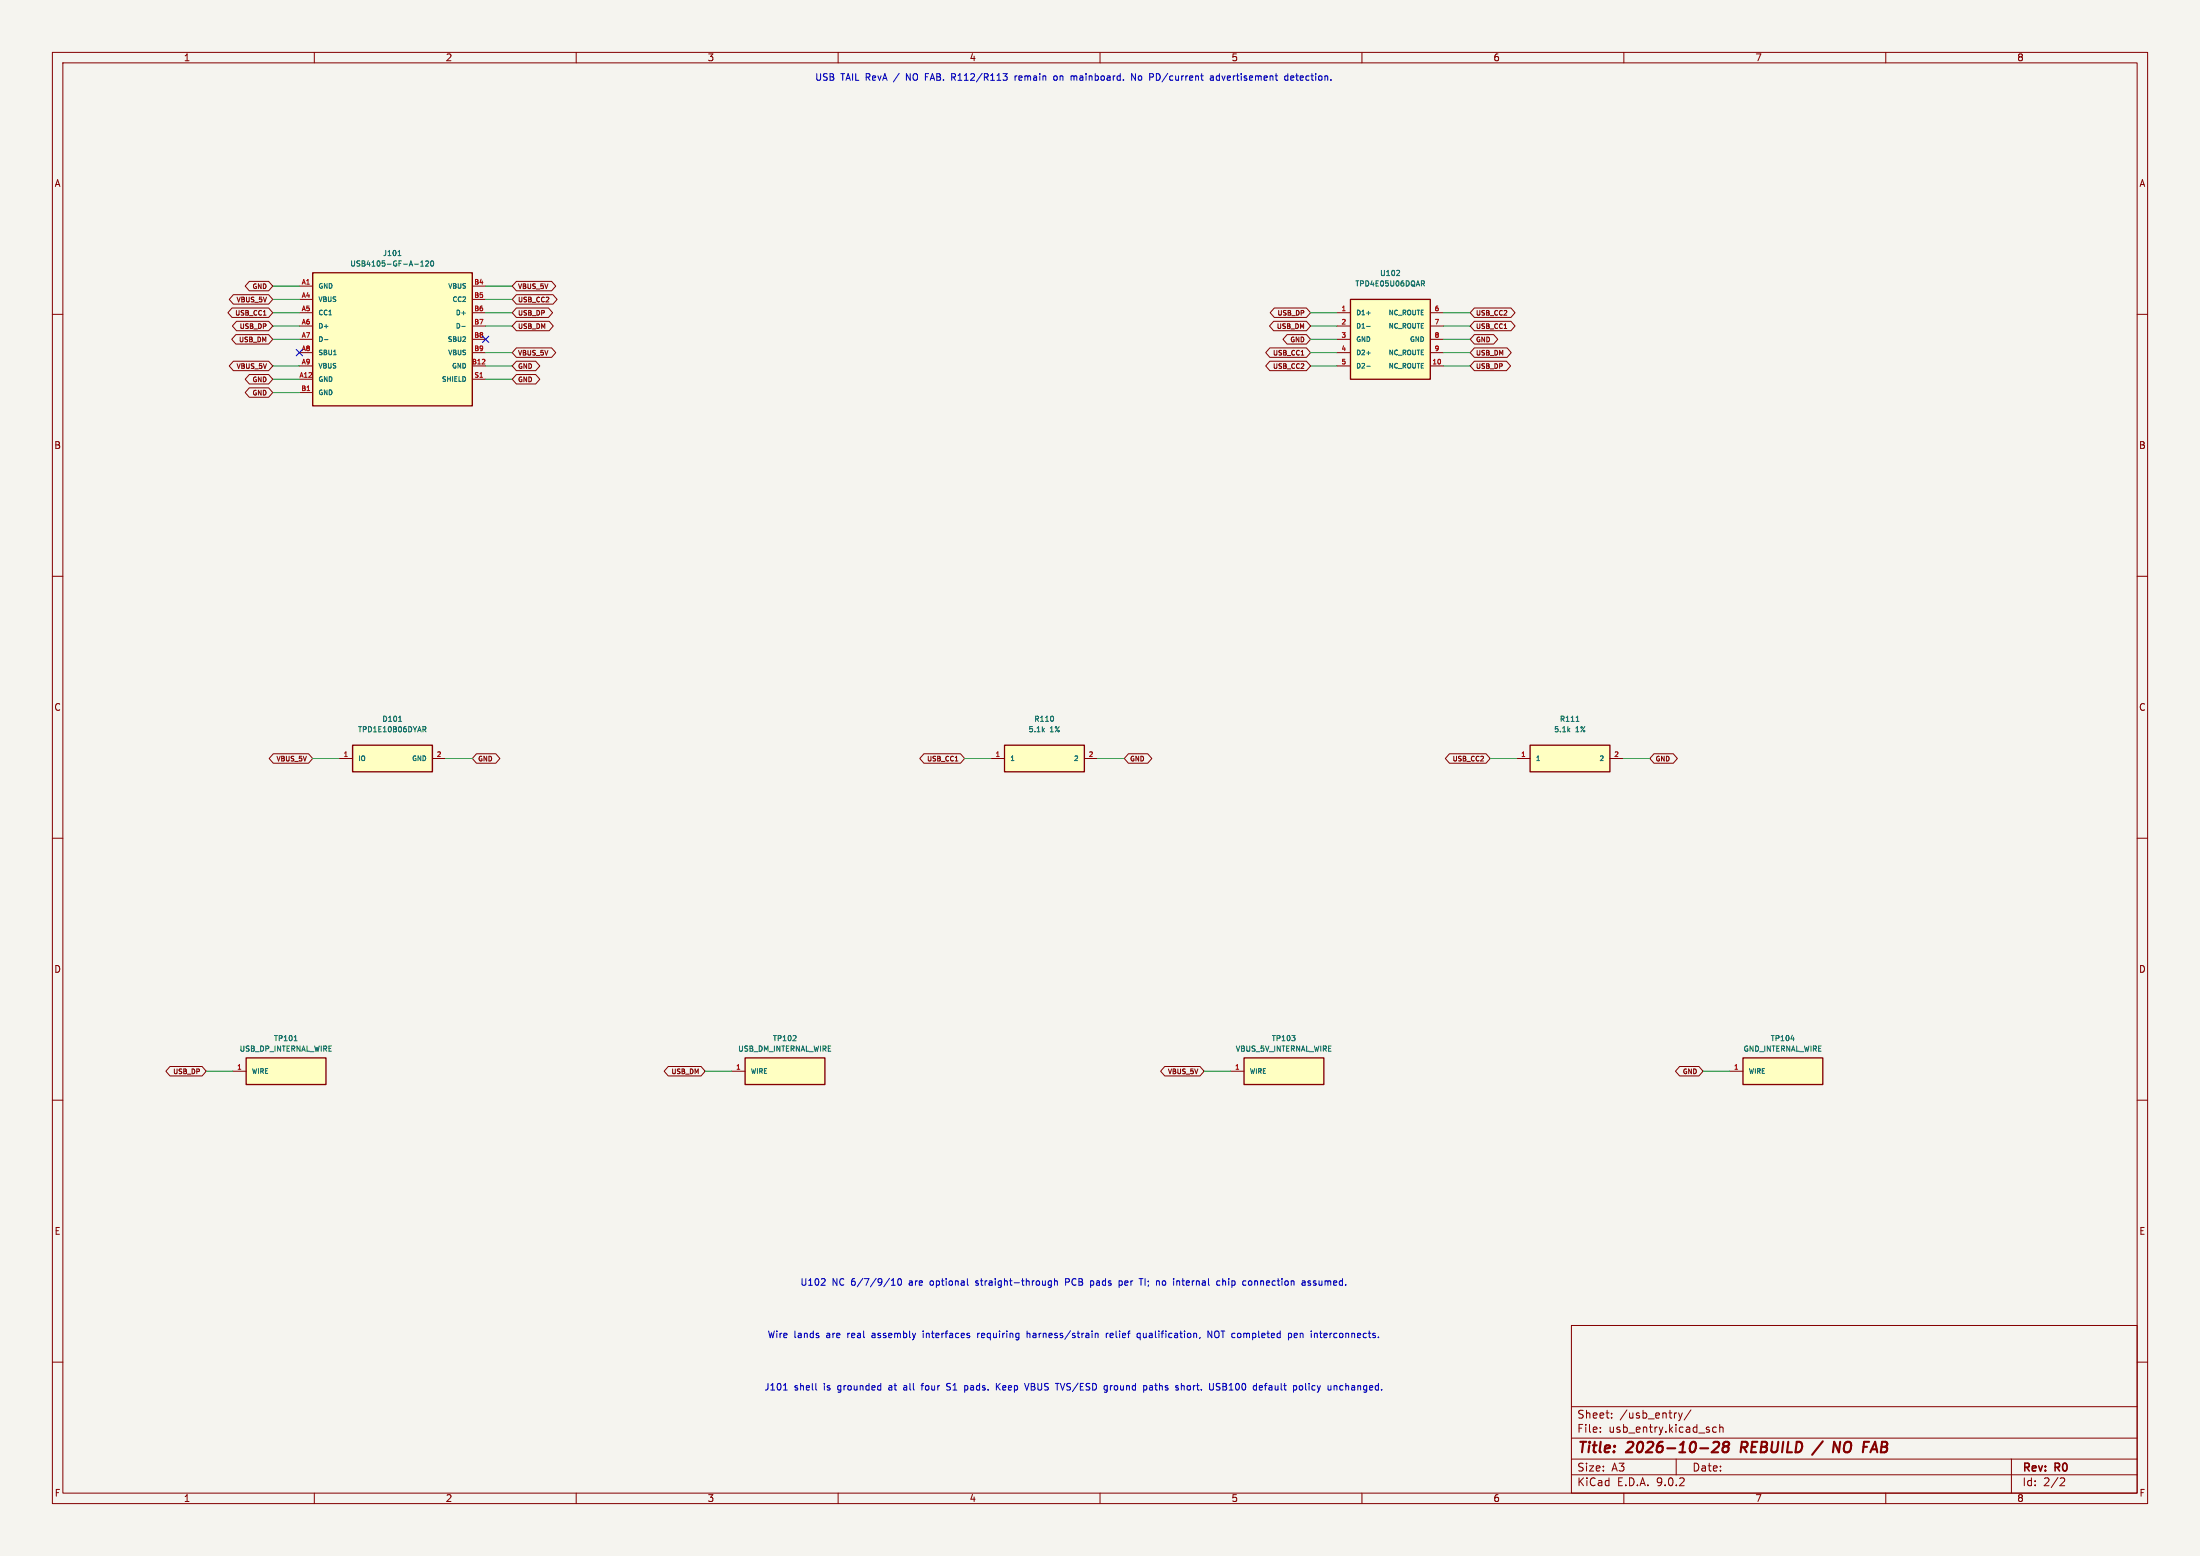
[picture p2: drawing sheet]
(kicad_sch (version 20250114) (generator "eeschema") (paper "A3") (title_block (title "2026-10-28 REBUILD / NO FAB") (rev "R0")) (lib_symbols (symbol "Pen:TPD4E05U06DQAR" (pin_names (offset 1.016)) (in_bom yes) (on_board yes)
(property "Reference" "U" (at 0 10.620000000000001 0) (effects (font (size 1 1))))
(property "Value" "TPD4E05U06DQAR" (at 0 9.120000000000001 0) (effects (font (size 1 1))))
(symbol "TPD4E05U06DQAR_0_1" (rectangle (start -7.62 7.62) (end 7.62 -7.62) (stroke (width 0.254) (type default)) (fill (type background))))
(symbol "TPD4E05U06DQAR_1_1" (pin passive line (at -10.16 5.08 0) (length 2.54) (name "D1+" (effects (font (size 0.9 0.9)))) (number "1" (effects (font (size 0.9 0.9)))))(pin passive line (at -10.16 2.54 0) (length 2.54) (name "D1-" (effects (font (size 0.9 0.9)))) (number "2" (effects (font (size 0.9 0.9)))))(pin passive line (at -10.16 0.0 0) (length 2.54) (name "GND" (effects (font (size 0.9 0.9)))) (number "3" (effects (font (size 0.9 0.9)))))(pin passive line (at -10.16 -2.54 0) (length 2.54) (name "D2+" (effects (font (size 0.9 0.9)))) (number "4" (effects (font (size 0.9 0.9)))))(pin passive line (at -10.16 -5.08 0) (length 2.54) (name "D2-" (effects (font (size 0.9 0.9)))) (number "5" (effects (font (size 0.9 0.9)))))(pin passive line (at 10.16 5.08 180) (length 2.54) (name "NC_ROUTE" (effects (font (size 0.9 0.9)))) (number "6" (effects (font (size 0.9 0.9)))))(pin passive line (at 10.16 2.54 180) (length 2.54) (name "NC_ROUTE" (effects (font (size 0.9 0.9)))) (number "7" (effects (font (size 0.9 0.9)))))(pin passive line (at 10.16 0.0 180) (length 2.54) (name "GND" (effects (font (size 0.9 0.9)))) (number "8" (effects (font (size 0.9 0.9)))))(pin passive line (at 10.16 -2.54 180) (length 2.54) (name "NC_ROUTE" (effects (font (size 0.9 0.9)))) (number "9" (effects (font (size 0.9 0.9)))))(pin passive line (at 10.16 -5.08 180) (length 2.54) (name "NC_ROUTE" (effects (font (size 0.9 0.9)))) (number "10" (effects (font (size 0.9 0.9)))))))(symbol "Pen:WIRE_LAND" (pin_names (offset 1.016)) (in_bom yes) (on_board yes)
(property "Reference" "U" (at 0 5.54 0) (effects (font (size 1 1))))
(property "Value" "WIRE_LAND" (at 0 4.04 0) (effects (font (size 1 1))))
(symbol "WIRE_LAND_0_1" (rectangle (start -7.62 2.54) (end 7.62 -2.54) (stroke (width 0.254) (type default)) (fill (type background))))
(symbol "WIRE_LAND_1_1" (pin passive line (at -10.16 0.0 0) (length 2.54) (name "WIRE" (effects (font (size 0.9 0.9)))) (number "1" (effects (font (size 0.9 0.9)))))))(symbol "Pen:R" (pin_names (offset 1.016)) (in_bom yes) (on_board yes)
(property "Reference" "U" (at 0 5.54 0) (effects (font (size 1 1))))
(property "Value" "R" (at 0 4.04 0) (effects (font (size 1 1))))
(symbol "R_0_1" (rectangle (start -7.62 2.54) (end 7.62 -2.54) (stroke (width 0.254) (type default)) (fill (type background))))
(symbol "R_1_1" (pin passive line (at -10.16 0.0 0) (length 2.54) (name "1" (effects (font (size 0.9 0.9)))) (number "1" (effects (font (size 0.9 0.9)))))(pin passive line (at 10.16 0.0 180) (length 2.54) (name "2" (effects (font (size 0.9 0.9)))) (number "2" (effects (font (size 0.9 0.9)))))))(symbol "Pen:TPD1E10B06DYAR" (pin_names (offset 1.016)) (in_bom yes) (on_board yes)
(property "Reference" "U" (at 0 5.54 0) (effects (font (size 1 1))))
(property "Value" "TPD1E10B06DYAR" (at 0 4.04 0) (effects (font (size 1 1))))
(symbol "TPD1E10B06DYAR_0_1" (rectangle (start -7.62 2.54) (end 7.62 -2.54) (stroke (width 0.254) (type default)) (fill (type background))))
(symbol "TPD1E10B06DYAR_1_1" (pin passive line (at -10.16 0.0 0) (length 2.54) (name "IO" (effects (font (size 0.9 0.9)))) (number "1" (effects (font (size 0.9 0.9)))))(pin passive line (at 10.16 0.0 180) (length 2.54) (name "GND" (effects (font (size 0.9 0.9)))) (number "2" (effects (font (size 0.9 0.9)))))))(symbol "Pen:USB4105_GF_A" (pin_names (offset 1.016)) (in_bom yes) (on_board yes)
(property "Reference" "U" (at 0 15.7 0) (effects (font (size 1 1))))
(property "Value" "USB4105_GF_A" (at 0 14.2 0) (effects (font (size 1 1))))
(symbol "USB4105_GF_A_0_1" (rectangle (start -15.24 12.7) (end 15.24 -12.7) (stroke (width 0.254) (type default)) (fill (type background))))
(symbol "USB4105_GF_A_1_1" (pin passive line (at -17.78 10.16 0) (length 2.54) (name "GND" (effects (font (size 0.9 0.9)))) (number "A1" (effects (font (size 0.9 0.9)))))(pin passive line (at -17.78 7.62 0) (length 2.54) (name "VBUS" (effects (font (size 0.9 0.9)))) (number "A4" (effects (font (size 0.9 0.9)))))(pin passive line (at -17.78 5.08 0) (length 2.54) (name "CC1" (effects (font (size 0.9 0.9)))) (number "A5" (effects (font (size 0.9 0.9)))))(pin passive line (at -17.78 2.54 0) (length 2.54) (name "D+" (effects (font (size 0.9 0.9)))) (number "A6" (effects (font (size 0.9 0.9)))))(pin passive line (at -17.78 0.0 0) (length 2.54) (name "D-" (effects (font (size 0.9 0.9)))) (number "A7" (effects (font (size 0.9 0.9)))))(pin passive line (at -17.78 -2.539999999999999 0) (length 2.54) (name "SBU1" (effects (font (size 0.9 0.9)))) (number "A8" (effects (font (size 0.9 0.9)))))(pin passive line (at -17.78 -5.08 0) (length 2.54) (name "VBUS" (effects (font (size 0.9 0.9)))) (number "A9" (effects (font (size 0.9 0.9)))))(pin passive line (at -17.78 -7.620000000000001 0) (length 2.54) (name "GND" (effects (font (size 0.9 0.9)))) (number "A12" (effects (font (size 0.9 0.9)))))(pin passive line (at -17.78 -10.16 0) (length 2.54) (name "GND" (effects (font (size 0.9 0.9)))) (number "B1" (effects (font (size 0.9 0.9)))))(pin passive line (at 17.78 10.16 180) (length 2.54) (name "VBUS" (effects (font (size 0.9 0.9)))) (number "B4" (effects (font (size 0.9 0.9)))))(pin passive line (at 17.78 7.62 180) (length 2.54) (name "CC2" (effects (font (size 0.9 0.9)))) (number "B5" (effects (font (size 0.9 0.9)))))(pin passive line (at 17.78 5.08 180) (length 2.54) (name "D+" (effects (font (size 0.9 0.9)))) (number "B6" (effects (font (size 0.9 0.9)))))(pin passive line (at 17.78 2.54 180) (length 2.54) (name "D-" (effects (font (size 0.9 0.9)))) (number "B7" (effects (font (size 0.9 0.9)))))(pin passive line (at 17.78 0.0 180) (length 2.54) (name "SBU2" (effects (font (size 0.9 0.9)))) (number "B8" (effects (font (size 0.9 0.9)))))(pin passive line (at 17.78 -2.539999999999999 180) (length 2.54) (name "VBUS" (effects (font (size 0.9 0.9)))) (number "B9" (effects (font (size 0.9 0.9)))))(pin passive line (at 17.78 -5.08 180) (length 2.54) (name "GND" (effects (font (size 0.9 0.9)))) (number "B12" (effects (font (size 0.9 0.9)))))(pin passive line (at 17.78 -7.620000000000001 180) (length 2.54) (name "SHIELD" (effects (font (size 0.9 0.9)))) (number "S1" (effects (font (size 0.9 0.9))))))))(text "USB TAIL RevA / NO FAB. R112/R113 remain on mainboard. No PD/current advertisement detection." (at 205 15 0) (effects (font (size 1.27 1.27))))(wire (pts (xy 57.150000000000006 54.61) (xy 52.07000000000001 54.61)) (stroke (width 0) (type default)))(global_label "GND" (shape bidirectional) (at 52.07000000000001 54.61 180) (effects (font (size 0.9 0.9)) (justify right)) (property "Intersheetrefs" "${INTERSHEET_REFS}" (at 52.07000000000001 54.61 0) (effects (font (size 1 1)) hide)))(wire (pts (xy 57.150000000000006 57.15) (xy 52.07000000000001 57.15)) (stroke (width 0) (type default)))(global_label "VBUS_5V" (shape bidirectional) (at 52.07000000000001 57.15 180) (effects (font (size 0.9 0.9)) (justify right)) (property "Intersheetrefs" "${INTERSHEET_REFS}" (at 52.07000000000001 57.15 0) (effects (font (size 1 1)) hide)))(wire (pts (xy 57.150000000000006 59.69) (xy 52.07000000000001 59.69)) (stroke (width 0) (type default)))(global_label "USB_CC1" (shape bidirectional) (at 52.07000000000001 59.69 180) (effects (font (size 0.9 0.9)) (justify right)) (property "Intersheetrefs" "${INTERSHEET_REFS}" (at 52.07000000000001 59.69 0) (effects (font (size 1 1)) hide)))(wire (pts (xy 57.150000000000006 62.23) (xy 52.07000000000001 62.23)) (stroke (width 0) (type default)))(global_label "USB_DP" (shape bidirectional) (at 52.07000000000001 62.23 180) (effects (font (size 0.9 0.9)) (justify right)) (property "Intersheetrefs" "${INTERSHEET_REFS}" (at 52.07000000000001 62.23 0) (effects (font (size 1 1)) hide)))(wire (pts (xy 57.150000000000006 64.77) (xy 52.07000000000001 64.77)) (stroke (width 0) (type default)))(global_label "USB_DM" (shape bidirectional) (at 52.07000000000001 64.77 180) (effects (font (size 0.9 0.9)) (justify right)) (property "Intersheetrefs" "${INTERSHEET_REFS}" (at 52.07000000000001 64.77 0) (effects (font (size 1 1)) hide)))(no_connect (at 57.150000000000006 67.31))(wire (pts (xy 57.150000000000006 69.85) (xy 52.07000000000001 69.85)) (stroke (width 0) (type default)))(global_label "VBUS_5V" (shape bidirectional) (at 52.07000000000001 69.85 180) (effects (font (size 0.9 0.9)) (justify right)) (property "Intersheetrefs" "${INTERSHEET_REFS}" (at 52.07000000000001 69.85 0) (effects (font (size 1 1)) hide)))(wire (pts (xy 57.150000000000006 72.39) (xy 52.07000000000001 72.39)) (stroke (width 0) (type default)))(global_label "GND" (shape bidirectional) (at 52.07000000000001 72.39 180) (effects (font (size 0.9 0.9)) (justify right)) (property "Intersheetrefs" "${INTERSHEET_REFS}" (at 52.07000000000001 72.39 0) (effects (font (size 1 1)) hide)))(wire (pts (xy 57.150000000000006 74.92999999999999) (xy 52.07000000000001 74.92999999999999)) (stroke (width 0) (type default)))(global_label "GND" (shape bidirectional) (at 52.07000000000001 74.92999999999999 180) (effects (font (size 0.9 0.9)) (justify right)) (property "Intersheetrefs" "${INTERSHEET_REFS}" (at 52.07000000000001 74.92999999999999 0) (effects (font (size 1 1)) hide)))(wire (pts (xy 92.71000000000001 54.61) (xy 97.79 54.61)) (stroke (width 0) (type default)))(global_label "VBUS_5V" (shape bidirectional) (at 97.79 54.61 0) (effects (font (size 0.9 0.9)) (justify left)) (property "Intersheetrefs" "${INTERSHEET_REFS}" (at 97.79 54.61 0) (effects (font (size 1 1)) hide)))(wire (pts (xy 92.71000000000001 57.15) (xy 97.79 57.15)) (stroke (width 0) (type default)))(global_label "USB_CC2" (shape bidirectional) (at 97.79 57.15 0) (effects (font (size 0.9 0.9)) (justify left)) (property "Intersheetrefs" "${INTERSHEET_REFS}" (at 97.79 57.15 0) (effects (font (size 1 1)) hide)))(wire (pts (xy 92.71000000000001 59.69) (xy 97.79 59.69)) (stroke (width 0) (type default)))(global_label "USB_DP" (shape bidirectional) (at 97.79 59.69 0) (effects (font (size 0.9 0.9)) (justify left)) (property "Intersheetrefs" "${INTERSHEET_REFS}" (at 97.79 59.69 0) (effects (font (size 1 1)) hide)))(wire (pts (xy 92.71000000000001 62.23) (xy 97.79 62.23)) (stroke (width 0) (type default)))(global_label "USB_DM" (shape bidirectional) (at 97.79 62.23 0) (effects (font (size 0.9 0.9)) (justify left)) (property "Intersheetrefs" "${INTERSHEET_REFS}" (at 97.79 62.23 0) (effects (font (size 1 1)) hide)))(no_connect (at 92.71000000000001 64.77))(wire (pts (xy 92.71000000000001 67.31) (xy 97.79 67.31)) (stroke (width 0) (type default)))(global_label "VBUS_5V" (shape bidirectional) (at 97.79 67.31 0) (effects (font (size 0.9 0.9)) (justify left)) (property "Intersheetrefs" "${INTERSHEET_REFS}" (at 97.79 67.31 0) (effects (font (size 1 1)) hide)))(wire (pts (xy 92.71000000000001 69.85) (xy 97.79 69.85)) (stroke (width 0) (type default)))(global_label "GND" (shape bidirectional) (at 97.79 69.85 0) (effects (font (size 0.9 0.9)) (justify left)) (property "Intersheetrefs" "${INTERSHEET_REFS}" (at 97.79 69.85 0) (effects (font (size 1 1)) hide)))(wire (pts (xy 92.71000000000001 72.39) (xy 97.79 72.39)) (stroke (width 0) (type default)))(global_label "GND" (shape bidirectional) (at 97.79 72.39 0) (effects (font (size 0.9 0.9)) (justify left)) (property "Intersheetrefs" "${INTERSHEET_REFS}" (at 97.79 72.39 0) (effects (font (size 1 1)) hide)))(symbol (lib_id "Pen:USB4105_GF_A") (at 74.93 64.77 0) (unit 1) (in_bom yes) (on_board yes) (dnp no)(property "Reference" "J101" (at 74.93 48.339999999999996 0) (effects (font (size 1 1))))(property "Value" "USB4105-GF-A-120" (at 74.93 50.339999999999996 0) (effects (font (size 1 1))))(property "Footprint" "Connector_USB:USB_C_Receptacle_GCT_USB4105-xx-A_16P_TopMnt_Horizontal" (at 74.93 64.77 0) (effects (font (size 1 1)) hide))(pin "A1")(pin "A4")(pin "A5")(pin "A6")(pin "A7")(pin "A8")(pin "A9")(pin "A12")(pin "B1")(pin "B4")(pin "B5")(pin "B6")(pin "B7")(pin "B8")(pin "B9")(pin "B12")(pin "S1") )(wire (pts (xy 255.27 59.69) (xy 250.19 59.69)) (stroke (width 0) (type default)))(global_label "USB_DP" (shape bidirectional) (at 250.19 59.69 180) (effects (font (size 0.9 0.9)) (justify right)) (property "Intersheetrefs" "${INTERSHEET_REFS}" (at 250.19 59.69 0) (effects (font (size 1 1)) hide)))(wire (pts (xy 255.27 62.23) (xy 250.19 62.23)) (stroke (width 0) (type default)))(global_label "USB_DM" (shape bidirectional) (at 250.19 62.23 180) (effects (font (size 0.9 0.9)) (justify right)) (property "Intersheetrefs" "${INTERSHEET_REFS}" (at 250.19 62.23 0) (effects (font (size 1 1)) hide)))(wire (pts (xy 255.27 64.77) (xy 250.19 64.77)) (stroke (width 0) (type default)))(global_label "GND" (shape bidirectional) (at 250.19 64.77 180) (effects (font (size 0.9 0.9)) (justify right)) (property "Intersheetrefs" "${INTERSHEET_REFS}" (at 250.19 64.77 0) (effects (font (size 1 1)) hide)))(wire (pts (xy 255.27 67.31) (xy 250.19 67.31)) (stroke (width 0) (type default)))(global_label "USB_CC1" (shape bidirectional) (at 250.19 67.31 180) (effects (font (size 0.9 0.9)) (justify right)) (property "Intersheetrefs" "${INTERSHEET_REFS}" (at 250.19 67.31 0) (effects (font (size 1 1)) hide)))(wire (pts (xy 255.27 69.85) (xy 250.19 69.85)) (stroke (width 0) (type default)))(global_label "USB_CC2" (shape bidirectional) (at 250.19 69.85 180) (effects (font (size 0.9 0.9)) (justify right)) (property "Intersheetrefs" "${INTERSHEET_REFS}" (at 250.19 69.85 0) (effects (font (size 1 1)) hide)))(wire (pts (xy 275.59000000000003 59.69) (xy 280.67 59.69)) (stroke (width 0) (type default)))(global_label "USB_CC2" (shape bidirectional) (at 280.67 59.69 0) (effects (font (size 0.9 0.9)) (justify left)) (property "Intersheetrefs" "${INTERSHEET_REFS}" (at 280.67 59.69 0) (effects (font (size 1 1)) hide)))(wire (pts (xy 275.59000000000003 62.23) (xy 280.67 62.23)) (stroke (width 0) (type default)))(global_label "USB_CC1" (shape bidirectional) (at 280.67 62.23 0) (effects (font (size 0.9 0.9)) (justify left)) (property "Intersheetrefs" "${INTERSHEET_REFS}" (at 280.67 62.23 0) (effects (font (size 1 1)) hide)))(wire (pts (xy 275.59000000000003 64.77) (xy 280.67 64.77)) (stroke (width 0) (type default)))(global_label "GND" (shape bidirectional) (at 280.67 64.77 0) (effects (font (size 0.9 0.9)) (justify left)) (property "Intersheetrefs" "${INTERSHEET_REFS}" (at 280.67 64.77 0) (effects (font (size 1 1)) hide)))(wire (pts (xy 275.59000000000003 67.31) (xy 280.67 67.31)) (stroke (width 0) (type default)))(global_label "USB_DM" (shape bidirectional) (at 280.67 67.31 0) (effects (font (size 0.9 0.9)) (justify left)) (property "Intersheetrefs" "${INTERSHEET_REFS}" (at 280.67 67.31 0) (effects (font (size 1 1)) hide)))(wire (pts (xy 275.59000000000003 69.85) (xy 280.67 69.85)) (stroke (width 0) (type default)))(global_label "USB_DP" (shape bidirectional) (at 280.67 69.85 0) (effects (font (size 0.9 0.9)) (justify left)) (property "Intersheetrefs" "${INTERSHEET_REFS}" (at 280.67 69.85 0) (effects (font (size 1 1)) hide)))(symbol (lib_id "Pen:TPD4E05U06DQAR") (at 265.43 64.77 0) (unit 1) (in_bom yes) (on_board yes) (dnp no)(property "Reference" "U102" (at 265.43 52.15 0) (effects (font (size 1 1))))(property "Value" "TPD4E05U06DQAR" (at 265.43 54.15 0) (effects (font (size 1 1))))(property "Footprint" "SmartPen:TI_DQA0010A_USON10_OfficialLandpattern" (at 265.43 64.77 0) (effects (font (size 1 1)) hide))(pin "1")(pin "2")(pin "3")(pin "4")(pin "5")(pin "6")(pin "7")(pin "8")(pin "9")(pin "10") )(wire (pts (xy 64.77000000000001 144.78) (xy 59.69000000000001 144.78)) (stroke (width 0) (type default)))(global_label "VBUS_5V" (shape bidirectional) (at 59.69000000000001 144.78 180) (effects (font (size 0.9 0.9)) (justify right)) (property "Intersheetrefs" "${INTERSHEET_REFS}" (at 59.69000000000001 144.78 0) (effects (font (size 1 1)) hide)))(wire (pts (xy 85.09 144.78) (xy 90.17 144.78)) (stroke (width 0) (type default)))(global_label "GND" (shape bidirectional) (at 90.17 144.78 0) (effects (font (size 0.9 0.9)) (justify left)) (property "Intersheetrefs" "${INTERSHEET_REFS}" (at 90.17 144.78 0) (effects (font (size 1 1)) hide)))(symbol (lib_id "Pen:TPD1E10B06DYAR") (at 74.93 144.78 0) (unit 1) (in_bom yes) (on_board yes) (dnp no)(property "Reference" "D101" (at 74.93 137.24 0) (effects (font (size 1 1))))(property "Value" "TPD1E10B06DYAR" (at 74.93 139.24 0) (effects (font (size 1 1))))(property "Footprint" "SmartPen:TI_DYA0002A_SOD523_OfficialLandpattern" (at 74.93 144.78 0) (effects (font (size 1 1)) hide))(pin "1")(pin "2") )(wire (pts (xy 189.23000000000002 144.78) (xy 184.15 144.78)) (stroke (width 0) (type default)))(global_label "USB_CC1" (shape bidirectional) (at 184.15 144.78 180) (effects (font (size 0.9 0.9)) (justify right)) (property "Intersheetrefs" "${INTERSHEET_REFS}" (at 184.15 144.78 0) (effects (font (size 1 1)) hide)))(wire (pts (xy 209.55 144.78) (xy 214.63000000000002 144.78)) (stroke (width 0) (type default)))(global_label "GND" (shape bidirectional) (at 214.63000000000002 144.78 0) (effects (font (size 0.9 0.9)) (justify left)) (property "Intersheetrefs" "${INTERSHEET_REFS}" (at 214.63000000000002 144.78 0) (effects (font (size 1 1)) hide)))(symbol (lib_id "Pen:R") (at 199.39000000000001 144.78 0) (unit 1) (in_bom yes) (on_board yes) (dnp no)(property "Reference" "R110" (at 199.39000000000001 137.24 0) (effects (font (size 1 1))))(property "Value" "5.1k 1%" (at 199.39000000000001 139.24 0) (effects (font (size 1 1))))(property "Footprint" "Resistor_SMD:R_0603_1608Metric" (at 199.39000000000001 144.78 0) (effects (font (size 1 1)) hide))(pin "1")(pin "2") )(wire (pts (xy 289.56 144.78) (xy 284.48 144.78)) (stroke (width 0) (type default)))(global_label "USB_CC2" (shape bidirectional) (at 284.48 144.78 180) (effects (font (size 0.9 0.9)) (justify right)) (property "Intersheetrefs" "${INTERSHEET_REFS}" (at 284.48 144.78 0) (effects (font (size 1 1)) hide)))(wire (pts (xy 309.88000000000005 144.78) (xy 314.96000000000004 144.78)) (stroke (width 0) (type default)))(global_label "GND" (shape bidirectional) (at 314.96000000000004 144.78 0) (effects (font (size 0.9 0.9)) (justify left)) (property "Intersheetrefs" "${INTERSHEET_REFS}" (at 314.96000000000004 144.78 0) (effects (font (size 1 1)) hide)))(symbol (lib_id "Pen:R") (at 299.72 144.78 0) (unit 1) (in_bom yes) (on_board yes) (dnp no)(property "Reference" "R111" (at 299.72 137.24 0) (effects (font (size 1 1))))(property "Value" "5.1k 1%" (at 299.72 139.24 0) (effects (font (size 1 1))))(property "Footprint" "Resistor_SMD:R_0603_1608Metric" (at 299.72 144.78 0) (effects (font (size 1 1)) hide))(pin "1")(pin "2") )(wire (pts (xy 44.45 204.47) (xy 39.370000000000005 204.47)) (stroke (width 0) (type default)))(global_label "USB_DP" (shape bidirectional) (at 39.370000000000005 204.47 180) (effects (font (size 0.9 0.9)) (justify right)) (property "Intersheetrefs" "${INTERSHEET_REFS}" (at 39.370000000000005 204.47 0) (effects (font (size 1 1)) hide)))(symbol (lib_id "Pen:WIRE_LAND") (at 54.61 204.47 0) (unit 1) (in_bom yes) (on_board yes) (dnp no)(property "Reference" "TP101" (at 54.61 198.2 0) (effects (font (size 1 1))))(property "Value" "USB_DP_INTERNAL_WIRE" (at 54.61 200.2 0) (effects (font (size 1 1))))(property "Footprint" "SmartPen:WireLand_1.5x2_NoPaste" (at 54.61 204.47 0) (effects (font (size 1 1)) hide))(pin "1") )(wire (pts (xy 139.70000000000002 204.47) (xy 134.62 204.47)) (stroke (width 0) (type default)))(global_label "USB_DM" (shape bidirectional) (at 134.62 204.47 180) (effects (font (size 0.9 0.9)) (justify right)) (property "Intersheetrefs" "${INTERSHEET_REFS}" (at 134.62 204.47 0) (effects (font (size 1 1)) hide)))(symbol (lib_id "Pen:WIRE_LAND") (at 149.86 204.47 0) (unit 1) (in_bom yes) (on_board yes) (dnp no)(property "Reference" "TP102" (at 149.86 198.2 0) (effects (font (size 1 1))))(property "Value" "USB_DM_INTERNAL_WIRE" (at 149.86 200.2 0) (effects (font (size 1 1))))(property "Footprint" "SmartPen:WireLand_1.5x2_NoPaste" (at 149.86 204.47 0) (effects (font (size 1 1)) hide))(pin "1") )(wire (pts (xy 234.95000000000002 204.47) (xy 229.87 204.47)) (stroke (width 0) (type default)))(global_label "VBUS_5V" (shape bidirectional) (at 229.87 204.47 180) (effects (font (size 0.9 0.9)) (justify right)) (property "Intersheetrefs" "${INTERSHEET_REFS}" (at 229.87 204.47 0) (effects (font (size 1 1)) hide)))(symbol (lib_id "Pen:WIRE_LAND") (at 245.11 204.47 0) (unit 1) (in_bom yes) (on_board yes) (dnp no)(property "Reference" "TP103" (at 245.11 198.2 0) (effects (font (size 1 1))))(property "Value" "VBUS_5V_INTERNAL_WIRE" (at 245.11 200.2 0) (effects (font (size 1 1))))(property "Footprint" "SmartPen:WireLand_1.5x2_NoPaste" (at 245.11 204.47 0) (effects (font (size 1 1)) hide))(pin "1") )(wire (pts (xy 330.2 204.47) (xy 325.12 204.47)) (stroke (width 0) (type default)))(global_label "GND" (shape bidirectional) (at 325.12 204.47 180) (effects (font (size 0.9 0.9)) (justify right)) (property "Intersheetrefs" "${INTERSHEET_REFS}" (at 325.12 204.47 0) (effects (font (size 1 1)) hide)))(symbol (lib_id "Pen:WIRE_LAND") (at 340.36 204.47 0) (unit 1) (in_bom yes) (on_board yes) (dnp no)(property "Reference" "TP104" (at 340.36 198.2 0) (effects (font (size 1 1))))(property "Value" "GND_INTERNAL_WIRE" (at 340.36 200.2 0) (effects (font (size 1 1))))(property "Footprint" "SmartPen:WireLand_1.5x2_NoPaste" (at 340.36 204.47 0) (effects (font (size 1 1)) hide))(pin "1") )(text "U102 NC 6/7/9/10 are optional straight-through PCB pads per TI; no internal chip connection assumed." (at 205 245 0) (effects (font (size 1.27 1.27))))(text "Wire lands are real assembly interfaces requiring harness/strain relief qualification, NOT completed pen interconnects." (at 205 255 0) (effects (font (size 1.27 1.27))))(text "J101 shell is grounded at all four S1 pads. Keep VBUS TVS/ESD ground paths short. USB100 default policy unchanged." (at 205 265 0) (effects (font (size 1.27 1.27)))))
